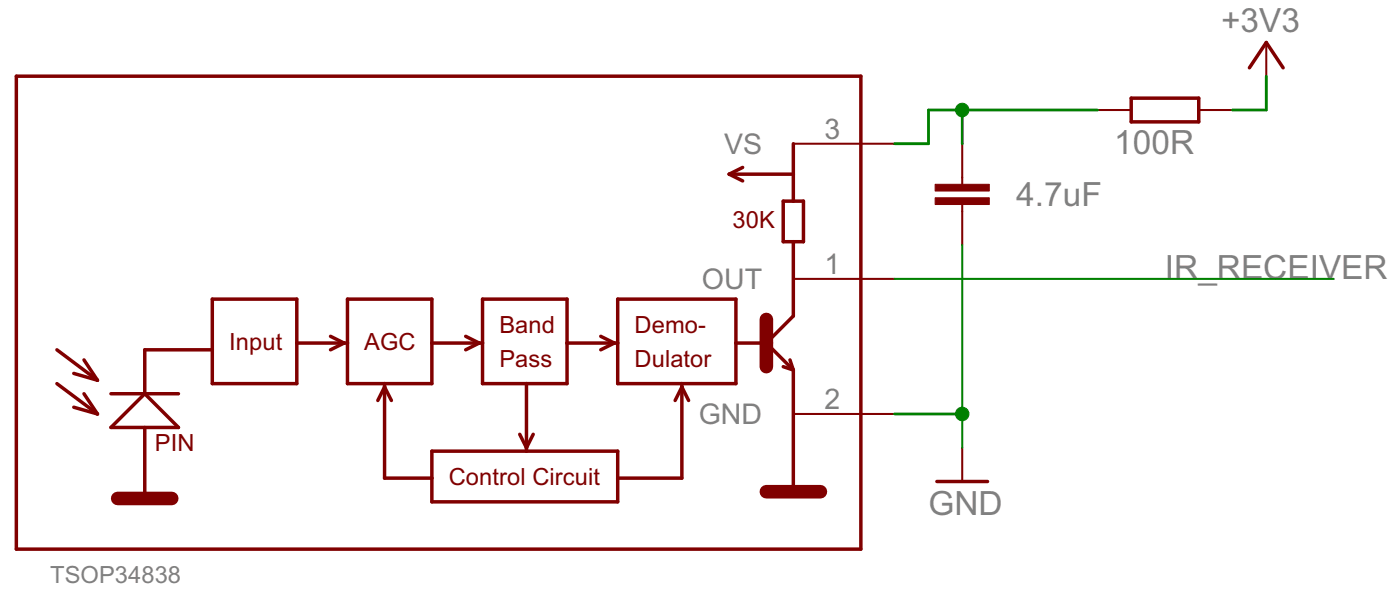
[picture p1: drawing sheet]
<svg xmlns="http://www.w3.org/2000/svg" width="290mm" height="123mm" viewBox="0 0 290 123" stroke-linecap="round" stroke-linejoin="round" font-family="sans-serif">
<g fill="#800000" stroke="#800000" stroke-width=".72">
<path d="M30 88.6v14z"/>
<path d="M23 88.6h14z"/>
<path d="M23 88.6l7-7z"/>
<path d="M30 81.6l7 7z"/>
<path d="M23 81.6h7z"/>
<path d="M30 81.6h7z"/>
<path d="M30 72.5v9.1z"/>
<path d="M11.8 72.5l8.4 6.3z"/>
<path d="M17.4 74.6l2.8 4.2z"/>
<path d="M15.3 77.4l4.9 1.4z"/>
<path d="M11.8 79.5l8.4 6.3z"/>
<path d="M15.3 84.4l4.9 1.4z"/>
<path d="M17.4 81.6l2.8 4.2z"/>
<path d="M44 79.5h17.5z"/>
<path d="M61.5 71.1v8.4z"/>
<path d="M61.5 62v9.1z"/>
<path d="M44 62h17.5z"/>
<path d="M44 62v10.5z"/>
<path d="M44 72.5v7z"/>
<path d="M72 62v9.1z"/>
<path d="M72 71.1v8.4z"/>
<path d="M72 79.5h7.7z"/>
<path d="M79.7 79.5h9.8z"/>
<path d="M89.5 71.1v8.4z"/>
<path d="M89.5 62v9.1z"/>
<path d="M72 62h17.5z"/>
<path d="M100 62v9.1z"/>
<path d="M100 71.1v8.4z"/>
<path d="M100 79.5h9.1z"/>
<path d="M109.1 79.5h8.4z"/>
<path d="M117.5 71.1v8.4z"/>
<path d="M117.5 62v9.1z"/>
<path d="M100 62h17.5z"/>
<path d="M128 62v9.1z"/>
<path d="M128 71.1v8.4z"/>
<path d="M128 79.5h13.3z"/>
<path d="M141.3 79.5h11.2z"/>
<path d="M152.5 71.1v8.4z"/>
<path d="M152.5 62v9.1z"/>
<path d="M128 62h24.5z"/>
<path d="M89.5 93.5v5.6z"/>
<path d="M89.5 99.1v4.9z"/>
<path d="M89.5 104h38.5z"/>
<path d="M128 99.1v4.9z"/>
<path d="M128 93.5v5.6z"/>
<path d="M109.1 93.5h18.9z"/>
<path d="M89.5 93.5h19.6z"/>
<path d="M30 72.5h14z"/>
<path d="M61.5 71.1h9.8z"/>
<path d="M71.3 71.1h.7z"/>
<path d="M68.5 69.7l2.8 1.4z"/>
<path d="M68.5 72.5l2.8-1.4z"/>
<path d="M89.5 71.1h9.8z"/>
<path d="M99.3 71.1h.7z"/>
<path d="M117.5 71.1h9.8z"/>
<path d="M127.3 71.1h.7z"/>
<path d="M79.7 99.1h9.8z"/>
<path d="M79.7 80.2v18.9z"/>
<path d="M79.7 79.5v.7z"/>
<path d="M128 99.1h13.3z"/>
<path d="M141.3 80.2v18.9z"/>
<path d="M141.3 79.5v.7z"/>
<path d="M96.5 69.7l2.8 1.4z"/>
<path d="M96.5 72.5l2.8-1.4z"/>
<path d="M124.5 69.7l2.8 1.4z"/>
<path d="M124.5 72.5l2.8-1.4z"/>
<path d="M109.1 79.5v13.3z"/>
<path d="M109.1 92.8v.7z"/>
<path d="M110.5 90l-1.4 2.8z"/>
<path d="M107.7 90l1.4 2.8z"/>
<path d="M79.7 80.2l1.4 2.8z"/>
<path d="M79.7 80.2l-1.4 2.8z"/>
<path d="M141.3 80.2l1.4 2.8z"/>
<path d="M141.3 80.2l-1.4 2.8z"/>
<path d="M152.5 71.1h6.3z"/>
<path d="M164.4 65.5l-5.6 5.6z"/>
<path d="M158.8 71.1l5.6 5.6z"/>
<path d="M163.7 74.6l.7 2.1z"/>
<path d="M162.3 76l2.1 .7z"/>
<path d="M164.4 50.1v15.4z"/>
<path d="M162.3 50.1h4.2z"/>
<path d="M166.5 41.7v8.4z"/>
<path d="M162.3 41.7v8.4z"/>
<path d="M162.3 41.7h2.1z"/>
<path d="M164.4 41.7h2.1z"/>
<path d="M164.4 36.1v5.6z"/>
<path d="M164.4 29.8v6.3z"/>
<path d="M151.1 36.1l2.8-1.4z"/>
<path d="M151.1 36.1l2.8 1.4z"/>
<path d="M164.4 76.7v25.2z"/>
<path d="M178.3 15.8v98z"/>
<path d="M3.4 113.8h174.9z"/>
<path d="M3.4 15.8v98z"/>
<path d="M3.4 15.8h174.9z"/>
<path d="M151.1 36.1h13.3z"/>
<path d="M234.4 25.2h13.9z"/>
<path d="M234.4 20.3h13.9z"/>
<path d="M248.3 20.3v4.9z"/>
<path d="M234.4 20.3v4.9z"/>
<path d="M194.1 99.8h10.5z"/>
<path d="M262.3 8.8l3.5 5.2z"/>
<path d="M262.3 8.8l-3.5 5.2z"/>
</g>
<g fill="#800000" stroke="#800000" stroke-width="2.8">
<path d="M158.8 66.2v4.9z"/>
<path d="M158.8 71.1v4.9z"/>
<path d="M158.8 101.9h11.2z"/>
<path d="M24.4 103.3h11.2z"/>
</g>
<g fill="#800000" stroke="#800000" stroke-width=".42">
<path d="M164.4 29.8h21z"/>
<path d="M164.4 57.8h21z"/>
<path d="M164.4 85.8h21z"/>
<path d="M248.3 22.8h7z"/>
<path d="M227.4 22.8h7z"/>
<path d="M199.3 29.8v7z"/>
<path d="M199.3 43.8v7z"/>
<path d="M199.3 36.8v1.4z"/>
<path d="M199.3 42.4v1.4z"/>
<path d="M199.3 92.8v7z"/>
<path d="M262.3 8.8v7z"/>
</g>
<g fill="#800000" stroke="#800000" stroke-width=".21">
<path d="M193.7 41h11.3v1.4h-11.3z"/>
<path d="M193.7 38.2h11.3v1.4h-11.3z"/>
</g>
<g fill="#008000" stroke="#008000" stroke-width=".42">
<path d="M199.3 85.8v7z"/>
<path d="M199.3 50.8v35z"/>
<path d="M185.4 57.8h90.9z"/>
</g>
<g fill="#008000" stroke="#008000" stroke-width=".57">
<path d="M185.4 85.8h13.9z"/>
<path d="M262.3 15.8v7z"/>
<path d="M255.3 22.8h7z"/>
<path d="M185.4 29.8h7z"/>
<path d="M192.4 22.8v7z"/>
<path d="M192.4 22.8h6.9z"/>
<path d="M199.3 22.8v7z"/>
<path d="M199.3 22.8h28.1z"/>
</g>
<g fill="#008000" stroke="#008000" stroke-width=".21">
<circle cx="199.3" cy="85.8" r="1.4"/>
<circle cx="199.3" cy="22.8" r="1.4"/>
</g>
<g font-size="7.7" fill="#808080">
<text x="253" y="6.7">+3V3</text>
<text x="230.8" y="31.9">100R</text>
<text x="210.6" y="42.7">4.7uF</text>
<text x="241.3" y="57.8">IR_RECEIVER</text>
<text x="192.4" y="106.8">GND</text>
</g>
<g font-size="6.6" fill="#808080">
<text x="170.8" y="28.8">3</text>
<text x="150" y="31.9">VS</text>
<text x="145.4" y="59.9">OUT</text>
<text x="170.8" y="56.8">1</text>
<text x="144.8" y="87.9">GND</text>
<text x="170.8" y="84.8">2</text>
</g>
<g font-size="5.5" fill="#800000">
<text x="151.8" y="47.3">30K</text>
<text x="103.5" y="69">Band</text>
<text x="131.5" y="69">Demo-</text>
<text x="47.5" y="72.5">Input</text>
<text x="75.5" y="72.5">AGC</text>
<text x="103.5" y="76">Pass</text>
<text x="131.5" y="76">Dulator</text>
<text x="32.1" y="93.5">PIN</text>
<text x="93" y="100.5">Control Circuit</text>
</g>
<text font-size="5.5" fill="#808080" x="10.4" y="120.8">TSOP34838</text>
</svg>
